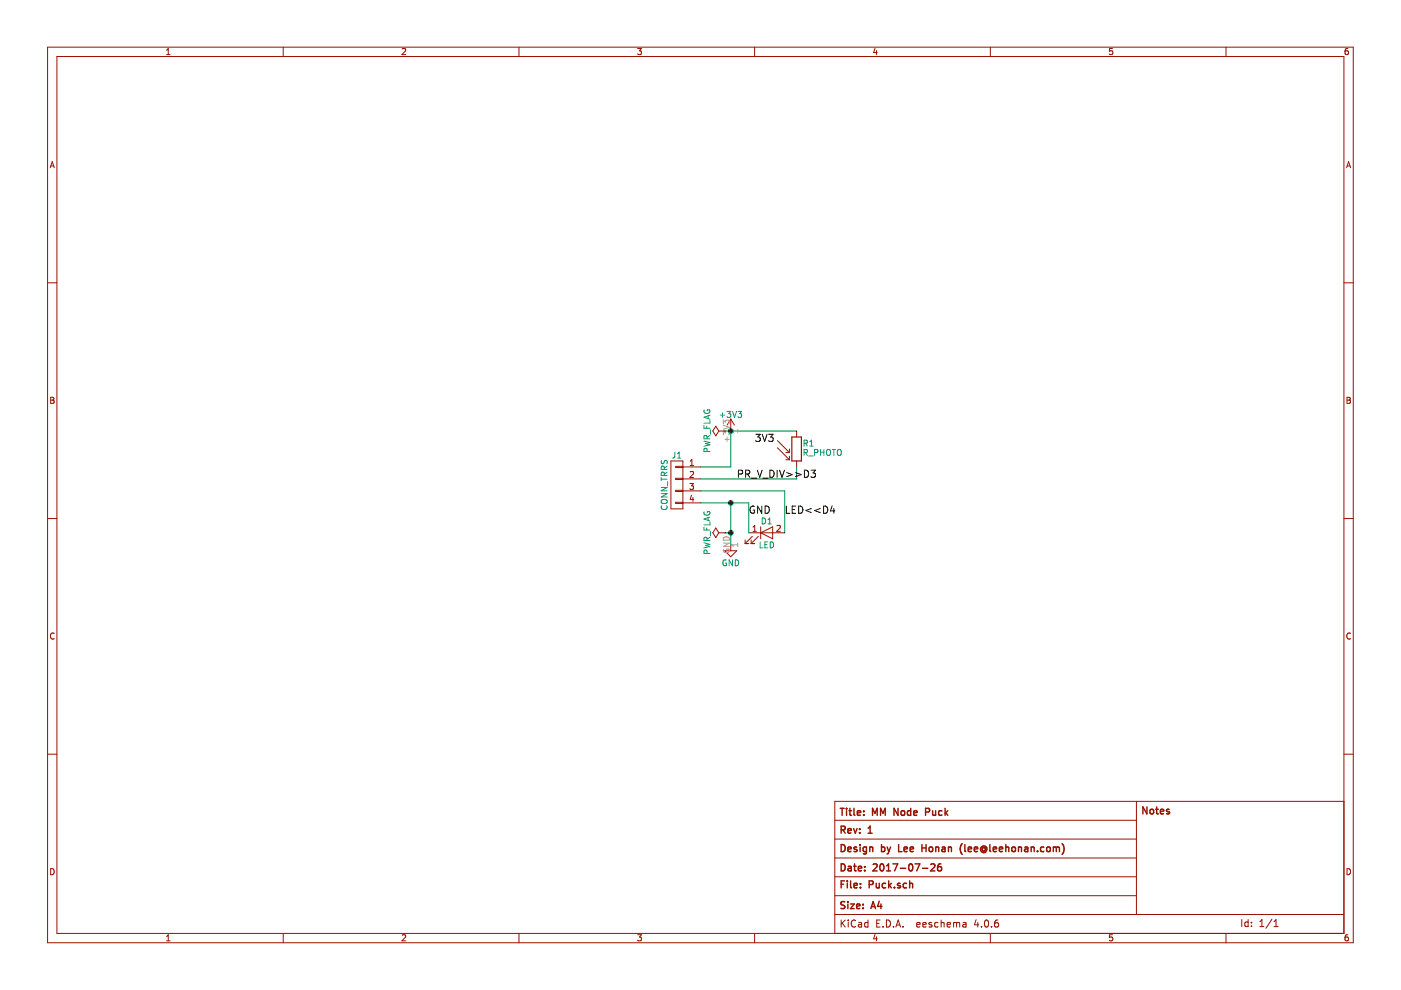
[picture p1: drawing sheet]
EESchema Schematic File Version 2
LIBS:power
LIBS:device
LIBS:transistors
LIBS:conn
LIBS:linear
LIBS:regul
LIBS:74xx
LIBS:cmos4000
LIBS:adc-dac
LIBS:memory
LIBS:xilinx
LIBS:microcontrollers
LIBS:dsp
LIBS:microchip
LIBS:analog_switches
LIBS:motorola
LIBS:texas
LIBS:intel
LIBS:audio
LIBS:interface
LIBS:digital-audio
LIBS:philips
LIBS:display
LIBS:cypress
LIBS:siliconi
LIBS:opto
LIBS:atmel
LIBS:contrib
LIBS:valves
LIBS:em
LIBS:Puck-cache
EELAYER 25 0
EELAYER END
$Descr A4 11693 8268
encoding utf-8
Sheet 1 1
Title "MM Node Puck"
Date "2017-07-26"
Rev "1"
Comp "Design by Lee Honan (lee@leehonan.com)"
Comment1 ""
Comment2 ""
Comment3 ""
Comment4 ""
$EndDescr
$Comp
L CONN_01X04 J1
U 1 1
P 5650 4050
F 0 "J1" H 5650 4300 50  0000 C CNN
F 1 "CONN_TRRS" V 5750 4050 50  0000 C CNN
F 2 "Energy_Mon:TRRS_Jack" H 5650 4050 50  0001 C CNN
F 3 "" H 5650 4050 50  0001 C CNN
	1    5650 4050
	-1   0    0    -1  
$EndComp
$Comp
L R_PHOTO R1
U 1 1
P 6650 3750
F 0 "R1" H 6700 3800 50  0000 L CNN
F 1 "R_PHOTO" H 6700 3750 50  0000 L TNN
F 2 "Opto-Devices:Resistor_LDR_5x4.1_RM3" V 6700 3500 50  0001 L CNN
F 3 "" H 6650 3700 50  0001 C CNN
	1    6650 3750
	1    0    0    -1  
$EndComp
$Comp
L LED D1
U 1 1
P 6400 4450
F 0 "D1" H 6400 4550 50  0000 C CNN
F 1 "LED" H 6400 4350 50  0000 C CNN
F 2 "LEDs:LED-5MM" H 6400 4450 50  0001 C CNN
F 3 "" H 6400 4450 50  0001 C CNN
	1    6400 4450
	1    0    0    -1  
$EndComp
Wire Wire Line
	5850 4200 6250 4200
Wire Wire Line
	6250 4200 6250 4450
Wire Wire Line
	5850 4100 6550 4100
Wire Wire Line
	6550 4100 6550 4450
Wire Wire Line
	6050 3600 6650 3600
Text Label 6300 3700 0    60   ~ 0
3V3
Wire Wire Line
	5850 4000 6650 4000
Wire Wire Line
	6650 4000 6650 3900
Text Label 6150 4000 0    60   ~ 0
PR_V_DIV>>D3
Text Label 6550 4300 0    60   ~ 0
LED<<D4
Text Label 6250 4300 0    60   ~ 0
GND
$Comp
L GND #PWR01
U 1 1
P 6100 4550
F 0 "#PWR01" H 6100 4300 50  0001 C CNN
F 1 "GND" H 6100 4400 50  0000 C CNN
F 2 "" H 6100 4550 50  0001 C CNN
F 3 "" H 6100 4550 50  0001 C CNN
	1    6100 4550
	1    0    0    -1  
$EndComp
$Comp
L +3V3 #PWR02
U 1 1
P 6100 3600
F 0 "#PWR02" H 6100 3450 50  0001 C CNN
F 1 "+3V3" H 6100 3740 50  0000 C CNN
F 2 "" H 6100 3600 50  0001 C CNN
F 3 "" H 6100 3600 50  0001 C CNN
	1    6100 3600
	1    0    0    -1  
$EndComp
$Comp
L PWR_FLAG #3V03
U 1 1
P 6050 3600
F 0 "#3V03" H 6050 3675 50  0001 C CNN
F 1 "PWR_FLAG" H 6050 3750 50  0000 C CNN
F 2 "" H 6050 3600 50  0001 C CNN
F 3 "" H 6050 3600 50  0001 C CNN
	1    6050 3600
	0    -1   -1   0   
$EndComp
$Comp
L PWR_FLAG #FLG04
U 1 1
P 6050 4450
F 0 "#FLG04" H 6050 4525 50  0001 C CNN
F 1 "PWR_FLAG" H 6050 4600 50  0000 C CNN
F 2 "" H 6050 4450 50  0001 C CNN
F 3 "" H 6050 4450 50  0001 C CNN
	1    6050 4450
	0    -1   -1   0   
$EndComp
Wire Wire Line
	6100 4550 6100 4200
Connection ~ 6100 4200
Wire Wire Line
	6050 4450 6100 4450
Connection ~ 6100 4450
Connection ~ 6100 3600
Wire Wire Line
	6100 3600 6100 3900
Wire Wire Line
	6100 3900 5850 3900
$EndSCHEMATC
